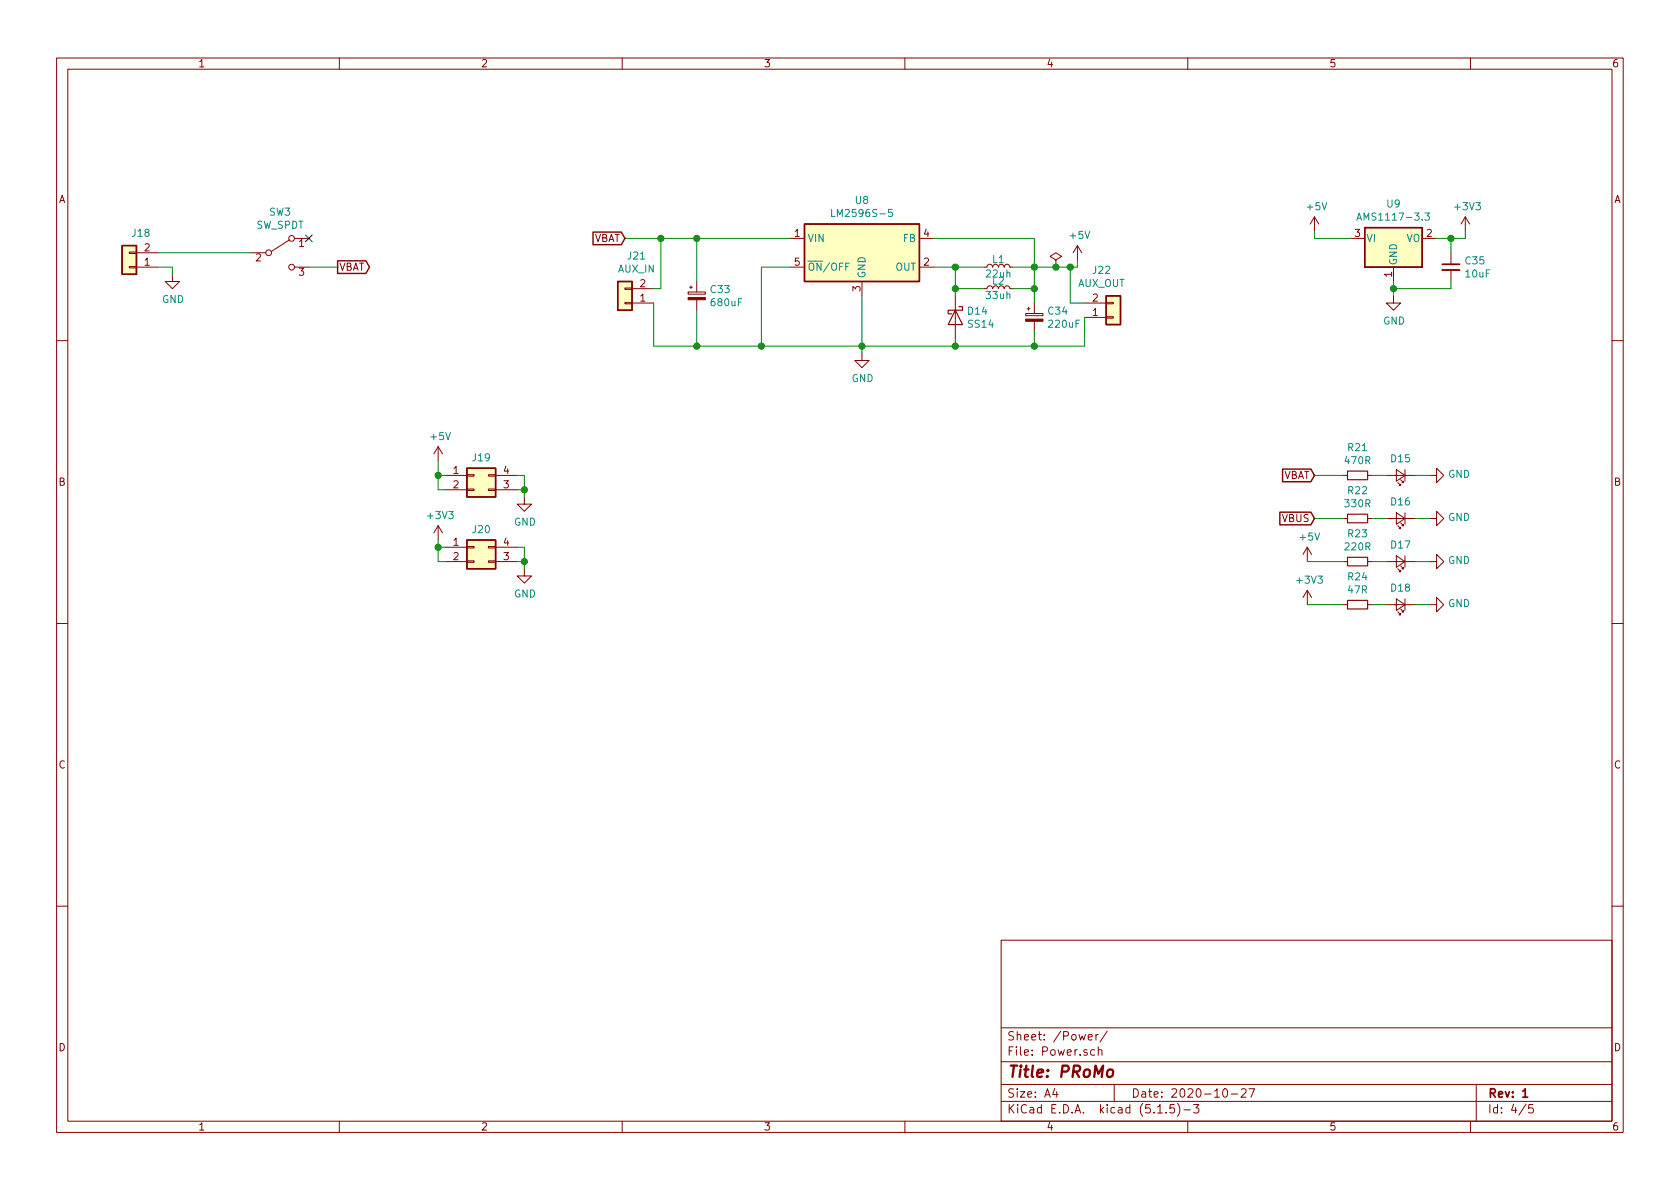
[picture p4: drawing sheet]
EESchema Schematic File Version 4
EELAYER 30 0
EELAYER END
$Descr A4 11693 8268
encoding utf-8
Sheet 4 5
Title "PRoMo"
Date "2020-10-27"
Rev "1"
Comp ""
Comment1 ""
Comment2 ""
Comment3 ""
Comment4 ""
$EndDescr
$Comp
L Regulator_Linear:AMS1117-3.3 U?
U 1 1
P 9700 1650
AR Path="/5FC15478" Ref="U?"  Part="1" 
AR Path="/5FB37F1E/5FC15478" Ref="U9"  Part="1" 
F 0 "U9" H 9700 1892 50  0000 C CNN
F 1 "AMS1117-3.3" H 9700 1801 50  0000 C CNN
F 2 "Package_TO_SOT_SMD:SOT-223-3_TabPin2" H 9700 1850 50  0001 C CNN
F 3 "http://www.advanced-monolithic.com/pdf/ds1117.pdf" H 9800 1400 50  0001 C CNN
F 4 "C6186" H 9700 1650 50  0001 C CNN "LCSC"
F 5 "Basic" H 9700 1650 50  0001 C CNN "Catalog"
	1    9700 1650
	1    0    0    -1  
$EndComp
Wire Wire Line
	9150 1600 9150 1650
Wire Wire Line
	9150 1650 9400 1650
$Comp
L power:GND #PWR?
U 1 1
P 9700 2050
AR Path="/5FC15486" Ref="#PWR?"  Part="1" 
AR Path="/5FB37F1E/5FC15486" Ref="#PWR0114"  Part="1" 
F 0 "#PWR0114" H 9700 1800 50  0001 C CNN
F 1 "GND" H 9705 1877 50  0000 C CNN
F 2 "" H 9700 2050 50  0001 C CNN
F 3 "" H 9700 2050 50  0001 C CNN
	1    9700 2050
	1    0    0    -1  
$EndComp
Wire Wire Line
	9700 1950 9700 2000
$Comp
L power:+3V3 #PWR?
U 1 1
P 10200 1600
AR Path="/5FC1548D" Ref="#PWR?"  Part="1" 
AR Path="/5FB37F1E/5FC1548D" Ref="#PWR0119"  Part="1" 
F 0 "#PWR0119" H 10200 1450 50  0001 C CNN
F 1 "+3V3" H 10215 1773 50  0000 C CNN
F 2 "" H 10200 1600 50  0001 C CNN
F 3 "" H 10200 1600 50  0001 C CNN
	1    10200 1600
	1    0    0    -1  
$EndComp
Wire Wire Line
	10000 1650 10100 1650
Wire Wire Line
	10200 1650 10200 1600
$Comp
L Device:R_Small R?
U 1 1
P 9450 3300
AR Path="/5FC4C714" Ref="R?"  Part="1" 
AR Path="/5FB37F1E/5FC4C714" Ref="R21"  Part="1" 
F 0 "R21" V 9254 3300 50  0000 C CNN
F 1 "470R" V 9345 3300 50  0000 C CNN
F 2 "Resistor_SMD:R_0805_2012Metric_Pad1.15x1.40mm_HandSolder" H 9450 3300 50  0001 C CNN
F 3 "~" H 9450 3300 50  0001 C CNN
F 4 "C17710" V 9450 3300 50  0001 C CNN "LCSC"
F 5 "Basic" H 9450 3300 50  0001 C CNN "Catalog"
	1    9450 3300
	0    1    1    0   
$EndComp
$Comp
L Device:LED_Small D?
U 1 1
P 9750 3300
AR Path="/5FC4C71A" Ref="D?"  Part="1" 
AR Path="/5FB37F1E/5FC4C71A" Ref="D15"  Part="1" 
F 0 "D15" H 9750 3187 50  0000 C CNN
F 1 "LED_Red" H 9750 3186 50  0001 C CNN
F 2 "LED_SMD:LED_0805_2012Metric_Pad1.15x1.40mm_HandSolder" V 9750 3300 50  0001 C CNN
F 3 "~" V 9750 3300 50  0001 C CNN
F 4 "C84256" H 9750 3300 50  0001 C CNN "LCSC"
F 5 "Basic" H 9750 3300 50  0001 C CNN "Catalog"
	1    9750 3300
	-1   0    0    1   
$EndComp
$Comp
L power:GND #PWR?
U 1 1
P 9950 3300
AR Path="/5FC4C720" Ref="#PWR?"  Part="1" 
AR Path="/5FB37F1E/5FC4C720" Ref="#PWR0115"  Part="1" 
F 0 "#PWR0115" H 9950 3050 50  0001 C CNN
F 1 "GND" V 9955 3172 50  0000 R CNN
F 2 "" H 9950 3300 50  0001 C CNN
F 3 "" H 9950 3300 50  0001 C CNN
	1    9950 3300
	0    -1   -1   0   
$EndComp
Wire Wire Line
	9150 3300 9350 3300
Wire Wire Line
	9550 3300 9650 3300
Wire Wire Line
	9850 3300 9950 3300
$Comp
L Device:R_Small R?
U 1 1
P 9450 3600
AR Path="/5FC4C72A" Ref="R?"  Part="1" 
AR Path="/5FB37F1E/5FC4C72A" Ref="R22"  Part="1" 
F 0 "R22" V 9254 3600 50  0000 C CNN
F 1 "330R" V 9345 3600 50  0000 C CNN
F 2 "Resistor_SMD:R_0805_2012Metric_Pad1.15x1.40mm_HandSolder" H 9450 3600 50  0001 C CNN
F 3 "~" H 9450 3600 50  0001 C CNN
F 4 "C17630" V 9450 3600 50  0001 C CNN "LCSC"
F 5 "Basic" H 9450 3600 50  0001 C CNN "Catalog"
	1    9450 3600
	0    1    1    0   
$EndComp
$Comp
L Device:LED_Small D?
U 1 1
P 9750 3600
AR Path="/5FC4C730" Ref="D?"  Part="1" 
AR Path="/5FB37F1E/5FC4C730" Ref="D16"  Part="1" 
F 0 "D16" H 9750 3487 50  0000 C CNN
F 1 "LED_Yellow" H 9750 3486 50  0001 C CNN
F 2 "LED_SMD:LED_0805_2012Metric_Pad1.15x1.40mm_HandSolder" V 9750 3600 50  0001 C CNN
F 3 "~" V 9750 3600 50  0001 C CNN
F 4 "C2296" H 9750 3600 50  0001 C CNN "LCSC"
F 5 "Basic" H 9750 3600 50  0001 C CNN "Catalog"
	1    9750 3600
	-1   0    0    1   
$EndComp
$Comp
L power:GND #PWR?
U 1 1
P 9950 3600
AR Path="/5FC4C736" Ref="#PWR?"  Part="1" 
AR Path="/5FB37F1E/5FC4C736" Ref="#PWR0116"  Part="1" 
F 0 "#PWR0116" H 9950 3350 50  0001 C CNN
F 1 "GND" V 9955 3472 50  0000 R CNN
F 2 "" H 9950 3600 50  0001 C CNN
F 3 "" H 9950 3600 50  0001 C CNN
	1    9950 3600
	0    -1   -1   0   
$EndComp
Wire Wire Line
	9150 3600 9350 3600
Wire Wire Line
	9550 3600 9650 3600
Wire Wire Line
	9850 3600 9950 3600
$Comp
L Device:R_Small R?
U 1 1
P 9450 3900
AR Path="/5FC4C740" Ref="R?"  Part="1" 
AR Path="/5FB37F1E/5FC4C740" Ref="R23"  Part="1" 
F 0 "R23" V 9254 3900 50  0000 C CNN
F 1 "220R" V 9345 3900 50  0000 C CNN
F 2 "Resistor_SMD:R_0805_2012Metric_Pad1.15x1.40mm_HandSolder" H 9450 3900 50  0001 C CNN
F 3 "~" H 9450 3900 50  0001 C CNN
F 4 "C17557" V 9450 3900 50  0001 C CNN "LCSC"
F 5 "Basic" H 9450 3900 50  0001 C CNN "Catalog"
	1    9450 3900
	0    1    1    0   
$EndComp
$Comp
L Device:LED_Small D?
U 1 1
P 9750 3900
AR Path="/5FC4C746" Ref="D?"  Part="1" 
AR Path="/5FB37F1E/5FC4C746" Ref="D17"  Part="1" 
F 0 "D17" H 9750 3787 50  0000 C CNN
F 1 "LED_Green" H 9750 3786 50  0001 C CNN
F 2 "LED_SMD:LED_0805_2012Metric_Pad1.15x1.40mm_HandSolder" V 9750 3900 50  0001 C CNN
F 3 "~" V 9750 3900 50  0001 C CNN
F 4 "C2297" H 9750 3900 50  0001 C CNN "LCSC"
F 5 "Basic" H 9750 3900 50  0001 C CNN "Catalog"
	1    9750 3900
	-1   0    0    1   
$EndComp
$Comp
L power:GND #PWR?
U 1 1
P 9950 3900
AR Path="/5FC4C74C" Ref="#PWR?"  Part="1" 
AR Path="/5FB37F1E/5FC4C74C" Ref="#PWR0117"  Part="1" 
F 0 "#PWR0117" H 9950 3650 50  0001 C CNN
F 1 "GND" V 9955 3772 50  0000 R CNN
F 2 "" H 9950 3900 50  0001 C CNN
F 3 "" H 9950 3900 50  0001 C CNN
	1    9950 3900
	0    -1   -1   0   
$EndComp
Wire Wire Line
	9550 3900 9650 3900
Wire Wire Line
	9850 3900 9950 3900
$Comp
L Device:R_Small R?
U 1 1
P 9450 4200
AR Path="/5FC4C755" Ref="R?"  Part="1" 
AR Path="/5FB37F1E/5FC4C755" Ref="R24"  Part="1" 
F 0 "R24" V 9254 4200 50  0000 C CNN
F 1 "47R" V 9345 4200 50  0000 C CNN
F 2 "Resistor_SMD:R_0805_2012Metric_Pad1.15x1.40mm_HandSolder" H 9450 4200 50  0001 C CNN
F 3 "~" H 9450 4200 50  0001 C CNN
F 4 "C17714" V 9450 4200 50  0001 C CNN "LCSC"
F 5 "Basic" H 9450 4200 50  0001 C CNN "Catalog"
	1    9450 4200
	0    1    1    0   
$EndComp
$Comp
L Device:LED_Small D?
U 1 1
P 9750 4200
AR Path="/5FC4C75B" Ref="D?"  Part="1" 
AR Path="/5FB37F1E/5FC4C75B" Ref="D18"  Part="1" 
F 0 "D18" H 9750 4087 50  0000 C CNN
F 1 "LED_Green" H 9750 4086 50  0001 C CNN
F 2 "LED_SMD:LED_0805_2012Metric_Pad1.15x1.40mm_HandSolder" V 9750 4200 50  0001 C CNN
F 3 "~" V 9750 4200 50  0001 C CNN
F 4 "C2297" H 9750 4200 50  0001 C CNN "LCSC"
F 5 "Basic" H 9750 4200 50  0001 C CNN "Catalog"
	1    9750 4200
	-1   0    0    1   
$EndComp
$Comp
L power:GND #PWR?
U 1 1
P 9950 4200
AR Path="/5FC4C761" Ref="#PWR?"  Part="1" 
AR Path="/5FB37F1E/5FC4C761" Ref="#PWR0118"  Part="1" 
F 0 "#PWR0118" H 9950 3950 50  0001 C CNN
F 1 "GND" V 9955 4072 50  0000 R CNN
F 2 "" H 9950 4200 50  0001 C CNN
F 3 "" H 9950 4200 50  0001 C CNN
	1    9950 4200
	0    -1   -1   0   
$EndComp
Wire Wire Line
	9550 4200 9650 4200
Wire Wire Line
	9850 4200 9950 4200
$Comp
L power:+5V #PWR?
U 1 1
P 9100 3900
AR Path="/5FC4C76A" Ref="#PWR?"  Part="1" 
AR Path="/5FB37F1E/5FC4C76A" Ref="#PWR0111"  Part="1" 
F 0 "#PWR0111" H 9100 3750 50  0001 C CNN
F 1 "+5V" H 9115 4073 50  0000 C CNN
F 2 "" H 9100 3900 50  0001 C CNN
F 3 "" H 9100 3900 50  0001 C CNN
	1    9100 3900
	1    0    0    -1  
$EndComp
Wire Wire Line
	9100 3900 9350 3900
Wire Wire Line
	9100 4200 9350 4200
$Comp
L power:+3V3 #PWR?
U 1 1
P 9100 4200
AR Path="/5FC4C772" Ref="#PWR?"  Part="1" 
AR Path="/5FB37F1E/5FC4C772" Ref="#PWR0112"  Part="1" 
F 0 "#PWR0112" H 9100 4050 50  0001 C CNN
F 1 "+3V3" H 9115 4373 50  0000 C CNN
F 2 "" H 9100 4200 50  0001 C CNN
F 3 "" H 9100 4200 50  0001 C CNN
	1    9100 4200
	1    0    0    -1  
$EndComp
Text GLabel 9150 3300 0    50   Input ~ 0
VBAT
Text GLabel 9150 3600 0    50   Input ~ 0
VBUS
$Comp
L Connector_Generic:Conn_01x02 J?
U 1 1
P 900 1850
AR Path="/5FD1A35F" Ref="J?"  Part="1" 
AR Path="/5FB37F1E/5FD1A35F" Ref="J18"  Part="1" 
F 0 "J18" H 818 1617 50  0000 C CNN
F 1 "Conn_01x02" V 863 1930 50  0001 L CNN
F 2 "Connector_PinHeader_2.54mm:PinHeader_1x02_P2.54mm_Vertical" H 900 1850 50  0001 C CNN
F 3 "~" H 900 1850 50  0001 C CNN
	1    900  1850
	-1   0    0    1   
$EndComp
$Comp
L power:GND #PWR?
U 1 1
P 1200 1900
AR Path="/5FD1A36B" Ref="#PWR?"  Part="1" 
AR Path="/5FB37F1E/5FD1A36B" Ref="#PWR0104"  Part="1" 
F 0 "#PWR0104" H 1200 1650 50  0001 C CNN
F 1 "GND" H 1205 1727 50  0000 C CNN
F 2 "" H 1200 1900 50  0001 C CNN
F 3 "" H 1200 1900 50  0001 C CNN
	1    1200 1900
	1    0    0    -1  
$EndComp
Wire Wire Line
	1100 1850 1200 1850
Wire Wire Line
	1200 1850 1200 1900
Text GLabel 2350 1850 2    50   Output ~ 0
VBAT
$Comp
L Device:C_Small C35
U 1 1
P 10100 1850
F 0 "C35" H 10192 1896 50  0000 L CNN
F 1 "10uF" H 10192 1805 50  0000 L CNN
F 2 "Capacitor_Tantalum_SMD:CP_EIA-3216-18_Kemet-A_Pad1.58x1.35mm_HandSolder" H 10100 1850 50  0001 C CNN
F 3 "~" H 10100 1850 50  0001 C CNN
F 4 "C7171" H 10100 1850 50  0001 C CNN "LCSC"
F 5 "Basic" H 10100 1850 50  0001 C CNN "Catalog"
	1    10100 1850
	1    0    0    -1  
$EndComp
Wire Wire Line
	9700 2000 10100 2000
Wire Wire Line
	10100 2000 10100 1950
Connection ~ 9700 2000
Wire Wire Line
	9700 2000 9700 2050
Wire Wire Line
	10100 1750 10100 1650
Connection ~ 10100 1650
Wire Wire Line
	10100 1650 10200 1650
$Comp
L Switch:SW_SPDT SW3
U 1 1
P 1950 1750
F 0 "SW3" H 1950 2035 50  0000 C CNN
F 1 "SW_SPDT" H 1950 1944 50  0000 C CNN
F 2 "Button_Switch_SMD:SW_SPDT_PCM12" H 1950 1750 50  0001 C CNN
F 3 "~" H 1950 1750 50  0001 C CNN
	1    1950 1750
	1    0    0    -1  
$EndComp
Wire Wire Line
	1100 1750 1750 1750
$Comp
L Regulator_Switching:LM2596S-5 U8
U 1 1
P 6000 1750
F 0 "U8" H 6000 2117 50  0000 C CNN
F 1 "LM2596S-5" H 6000 2026 50  0000 C CNN
F 2 "Package_TO_SOT_SMD:TO-263-5_TabPin3" H 6050 1500 50  0001 L CIN
F 3 "http://www.ti.com/lit/ds/symlink/lm2596.pdf" H 6000 1750 50  0001 C CNN
F 4 "C10002" H 6000 1750 50  0001 C CNN "LCSC"
F 5 "Basic" H 6000 1750 50  0001 C CNN "Catalog"
	1    6000 1750
	1    0    0    -1  
$EndComp
$Comp
L power:GND #PWR?
U 1 1
P 6000 2450
AR Path="/5FA4C430" Ref="#PWR?"  Part="1" 
AR Path="/5FB37F1E/5FA4C430" Ref="#PWR0109"  Part="1" 
F 0 "#PWR0109" H 6000 2200 50  0001 C CNN
F 1 "GND" H 6005 2277 50  0000 C CNN
F 2 "" H 6000 2450 50  0001 C CNN
F 3 "" H 6000 2450 50  0001 C CNN
	1    6000 2450
	1    0    0    -1  
$EndComp
Wire Wire Line
	6000 2050 6000 2400
$Comp
L Device:CP_Small C?
U 1 1
P 4850 2050
AR Path="/5FA4E0D0" Ref="C?"  Part="1" 
AR Path="/5FB37F1E/5FA4E0D0" Ref="C33"  Part="1" 
F 0 "C33" H 4938 2096 50  0000 L CNN
F 1 "680uF" H 4938 2005 50  0000 L CNN
F 2 "Capacitor_THT:CP_Radial_D6.3mm_P2.50mm" H 4850 2050 50  0001 C CNN
F 3 "~" H 4850 2050 50  0001 C CNN
	1    4850 2050
	1    0    0    -1  
$EndComp
Wire Wire Line
	5300 1850 5500 1850
Text GLabel 4350 1650 0    50   Input ~ 0
VBAT
Wire Wire Line
	4850 1950 4850 1650
Wire Wire Line
	4350 1650 4600 1650
Connection ~ 4850 1650
Wire Wire Line
	4850 1650 5500 1650
Wire Wire Line
	4850 2400 5300 2400
Wire Wire Line
	4850 2150 4850 2400
Connection ~ 6000 2400
Wire Wire Line
	6000 2400 6000 2450
Connection ~ 5300 2400
Wire Wire Line
	5300 2400 6000 2400
$Comp
L Device:L_Small L?
U 1 1
P 6950 1850
AR Path="/5FA5C007" Ref="L?"  Part="1" 
AR Path="/5FB37F1E/5FA5C007" Ref="L1"  Part="1" 
F 0 "L1" V 7000 1850 50  0000 C CNN
F 1 "22uh" V 6900 1850 50  0000 C CNN
F 2 "Inductor_SMD:L_0805_2012Metric_Pad1.15x1.40mm_HandSolder" H 6950 1850 50  0001 C CNN
F 3 "~" H 6950 1850 50  0001 C CNN
F 4 "C32375" V 6950 1850 50  0001 C CNN "LCSC"
F 5 "Basic" H 6950 1850 50  0001 C CNN "Catalog"
	1    6950 1850
	0    -1   -1   0   
$EndComp
$Comp
L Diode:1N5820 D?
U 1 1
P 6650 2200
AR Path="/5FA5CD29" Ref="D?"  Part="1" 
AR Path="/5FB37F1E/5FA5CD29" Ref="D14"  Part="1" 
F 0 "D14" V 6604 2279 50  0000 L CNN
F 1 "SS14" V 6695 2279 50  0000 L CNN
F 2 "Diode_SMD:D_SMA_Handsoldering" H 6650 2025 50  0001 C CNN
F 3 "http://www.vishay.com/docs/88526/1n5820.pdf" H 6650 2200 50  0001 C CNN
F 4 "C2480" V 6650 2200 50  0001 C CNN "LCSC"
F 5 "Basic" H 6650 2200 50  0001 C CNN "Catalog"
	1    6650 2200
	0    1    1    0   
$EndComp
Wire Wire Line
	6500 1850 6650 1850
Wire Wire Line
	6650 1850 6650 2000
Wire Wire Line
	6650 2350 6650 2400
Wire Wire Line
	6650 2400 6000 2400
Wire Wire Line
	6650 1850 6850 1850
Connection ~ 6650 1850
$Comp
L Device:CP_Small C?
U 1 1
P 7200 2200
AR Path="/5FA646D7" Ref="C?"  Part="1" 
AR Path="/5FB37F1E/5FA646D7" Ref="C34"  Part="1" 
F 0 "C34" H 7288 2246 50  0000 L CNN
F 1 "220uF" H 7288 2155 50  0000 L CNN
F 2 "Capacitor_THT:CP_Radial_D6.3mm_P2.50mm" H 7200 2200 50  0001 C CNN
F 3 "~" H 7200 2200 50  0001 C CNN
	1    7200 2200
	1    0    0    -1  
$EndComp
$Comp
L Device:L_Small L?
U 1 1
P 6950 2000
AR Path="/5FA67304" Ref="L?"  Part="1" 
AR Path="/5FB37F1E/5FA67304" Ref="L2"  Part="1" 
F 0 "L2" V 7000 2000 50  0000 C CNN
F 1 "33uh" V 6900 2000 50  0000 C CNN
F 2 "Inductor_SMD:L_7.3x7.3_H3.5" H 6950 2000 50  0001 C CNN
F 3 "~" H 6950 2000 50  0001 C CNN
F 4 "" V 6950 2000 50  0001 C CNN "LCSC"
F 5 "" H 6950 2000 50  0001 C CNN "Catalog"
	1    6950 2000
	0    -1   -1   0   
$EndComp
Wire Wire Line
	6850 2000 6650 2000
Connection ~ 6650 2000
Wire Wire Line
	6650 2000 6650 2050
Wire Wire Line
	7200 1850 7200 2000
Wire Wire Line
	7050 2000 7200 2000
Connection ~ 7200 2000
Wire Wire Line
	7200 2000 7200 2100
Wire Wire Line
	7200 2300 7200 2400
Wire Wire Line
	7200 2400 6650 2400
Connection ~ 6650 2400
Wire Wire Line
	7050 1850 7200 1850
Wire Wire Line
	6500 1650 7200 1650
Wire Wire Line
	7200 1650 7200 1850
Connection ~ 7200 1850
$Comp
L power:+5V #PWR?
U 1 1
P 7500 1800
AR Path="/5FA7AADF" Ref="#PWR?"  Part="1" 
AR Path="/5FB37F1E/5FA7AADF" Ref="#PWR0110"  Part="1" 
F 0 "#PWR0110" H 7500 1650 50  0001 C CNN
F 1 "+5V" H 7515 1973 50  0000 C CNN
F 2 "" H 7500 1800 50  0001 C CNN
F 3 "" H 7500 1800 50  0001 C CNN
	1    7500 1800
	1    0    0    -1  
$EndComp
Wire Wire Line
	7200 1850 7350 1850
Wire Wire Line
	7500 1850 7500 1800
Wire Wire Line
	5300 1850 5300 2400
$Comp
L Connector_Generic:Conn_01x02 J21
U 1 1
P 4350 2100
F 0 "J21" H 4268 1775 50  0000 C CNN
F 1 "AUX_IN" H 4268 1866 50  0000 C CNN
F 2 "Connector_PinHeader_2.54mm:PinHeader_1x02_P2.54mm_Vertical" H 4350 2100 50  0001 C CNN
F 3 "~" H 4350 2100 50  0001 C CNN
	1    4350 2100
	-1   0    0    1   
$EndComp
$Comp
L Connector_Generic:Conn_01x02 J22
U 1 1
P 7750 2200
F 0 "J22" H 7668 1875 50  0000 C CNN
F 1 "AUX_OUT" H 7668 1966 50  0000 C CNN
F 2 "Connector_PinHeader_2.54mm:PinHeader_1x02_P2.54mm_Vertical" H 7750 2200 50  0001 C CNN
F 3 "~" H 7750 2200 50  0001 C CNN
	1    7750 2200
	1    0    0    1   
$EndComp
Wire Wire Line
	4550 2000 4600 2000
Wire Wire Line
	4600 2000 4600 1650
Connection ~ 4600 1650
Wire Wire Line
	4600 1650 4850 1650
Wire Wire Line
	4550 2100 4550 2400
Wire Wire Line
	4550 2400 4850 2400
Connection ~ 4850 2400
Wire Wire Line
	7550 2200 7550 2400
Wire Wire Line
	7550 2400 7200 2400
Connection ~ 7200 2400
Wire Wire Line
	7550 2100 7450 2100
Wire Wire Line
	7450 2100 7450 1850
Connection ~ 7450 1850
Wire Wire Line
	7450 1850 7500 1850
$Comp
L Connector_Generic:Conn_02x02_Counter_Clockwise J19
U 1 1
P 3300 3300
F 0 "J19" H 3350 3425 50  0000 C CNN
F 1 "Conn_02x02_Counter_Clockwise" H 3350 3426 50  0001 C CNN
F 2 "Connector_PinSocket_2.54mm:PinSocket_2x02_P2.54mm_Vertical" H 3300 3300 50  0001 C CNN
F 3 "~" H 3300 3300 50  0001 C CNN
	1    3300 3300
	1    0    0    -1  
$EndComp
$Comp
L Connector_Generic:Conn_02x02_Counter_Clockwise J20
U 1 1
P 3300 3800
F 0 "J20" H 3350 3925 50  0000 C CNN
F 1 "Conn_02x02_Counter_Clockwise" H 3350 3926 50  0001 C CNN
F 2 "Connector_PinSocket_2.54mm:PinSocket_2x02_P2.54mm_Vertical" H 3300 3800 50  0001 C CNN
F 3 "~" H 3300 3800 50  0001 C CNN
	1    3300 3800
	1    0    0    -1  
$EndComp
$Comp
L power:+3V3 #PWR?
U 1 1
P 3050 3750
AR Path="/5FC17623" Ref="#PWR?"  Part="1" 
AR Path="/5FB37F1E/5FC17623" Ref="#PWR0106"  Part="1" 
F 0 "#PWR0106" H 3050 3600 50  0001 C CNN
F 1 "+3V3" H 3065 3923 50  0000 C CNN
F 2 "" H 3050 3750 50  0001 C CNN
F 3 "" H 3050 3750 50  0001 C CNN
	1    3050 3750
	1    0    0    -1  
$EndComp
$Comp
L power:GND #PWR?
U 1 1
P 3650 3450
AR Path="/5FC186E0" Ref="#PWR?"  Part="1" 
AR Path="/5FB37F1E/5FC186E0" Ref="#PWR0107"  Part="1" 
F 0 "#PWR0107" H 3650 3200 50  0001 C CNN
F 1 "GND" H 3655 3277 50  0000 C CNN
F 2 "" H 3650 3450 50  0001 C CNN
F 3 "" H 3650 3450 50  0001 C CNN
	1    3650 3450
	1    0    0    -1  
$EndComp
$Comp
L power:GND #PWR?
U 1 1
P 3650 3950
AR Path="/5FC18B17" Ref="#PWR?"  Part="1" 
AR Path="/5FB37F1E/5FC18B17" Ref="#PWR0108"  Part="1" 
F 0 "#PWR0108" H 3650 3700 50  0001 C CNN
F 1 "GND" H 3655 3777 50  0000 C CNN
F 2 "" H 3650 3950 50  0001 C CNN
F 3 "" H 3650 3950 50  0001 C CNN
	1    3650 3950
	1    0    0    -1  
$EndComp
Wire Wire Line
	3050 3200 3050 3300
Wire Wire Line
	3050 3400 3100 3400
Wire Wire Line
	3100 3300 3050 3300
Connection ~ 3050 3300
Wire Wire Line
	3050 3300 3050 3400
Wire Wire Line
	3600 3300 3650 3300
Wire Wire Line
	3650 3300 3650 3400
Wire Wire Line
	3600 3400 3650 3400
Connection ~ 3650 3400
Wire Wire Line
	3650 3400 3650 3450
Wire Wire Line
	3050 3750 3050 3800
Wire Wire Line
	3050 3900 3100 3900
Wire Wire Line
	3100 3800 3050 3800
Connection ~ 3050 3800
Wire Wire Line
	3050 3800 3050 3900
Wire Wire Line
	3600 3900 3650 3900
Wire Wire Line
	3650 3900 3650 3950
Wire Wire Line
	3600 3800 3650 3800
Wire Wire Line
	3650 3800 3650 3900
Connection ~ 3650 3900
NoConn ~ 2150 1650
$Comp
L power:+5V #PWR?
U 1 1
P 9150 1600
AR Path="/5FC3C67A" Ref="#PWR?"  Part="1" 
AR Path="/5FB37F1E/5FC3C67A" Ref="#PWR0113"  Part="1" 
F 0 "#PWR0113" H 9150 1450 50  0001 C CNN
F 1 "+5V" H 9165 1773 50  0000 C CNN
F 2 "" H 9150 1600 50  0001 C CNN
F 3 "" H 9150 1600 50  0001 C CNN
	1    9150 1600
	1    0    0    -1  
$EndComp
$Comp
L power:+5V #PWR?
U 1 1
P 3050 3200
AR Path="/5FC3CD21" Ref="#PWR?"  Part="1" 
AR Path="/5FB37F1E/5FC3CD21" Ref="#PWR0105"  Part="1" 
F 0 "#PWR0105" H 3050 3050 50  0001 C CNN
F 1 "+5V" H 3065 3373 50  0000 C CNN
F 2 "" H 3050 3200 50  0001 C CNN
F 3 "" H 3050 3200 50  0001 C CNN
	1    3050 3200
	1    0    0    -1  
$EndComp
$Comp
L power:PWR_FLAG #FLG05
U 1 1
P 7350 1850
F 0 "#FLG05" H 7350 1925 50  0001 C CNN
F 1 "PWR_FLAG" H 7350 2023 50  0001 C CNN
F 2 "" H 7350 1850 50  0001 C CNN
F 3 "~" H 7350 1850 50  0001 C CNN
	1    7350 1850
	1    0    0    -1  
$EndComp
Connection ~ 7350 1850
Wire Wire Line
	7350 1850 7450 1850
Wire Wire Line
	2150 1850 2350 1850
$EndSCHEMATC
